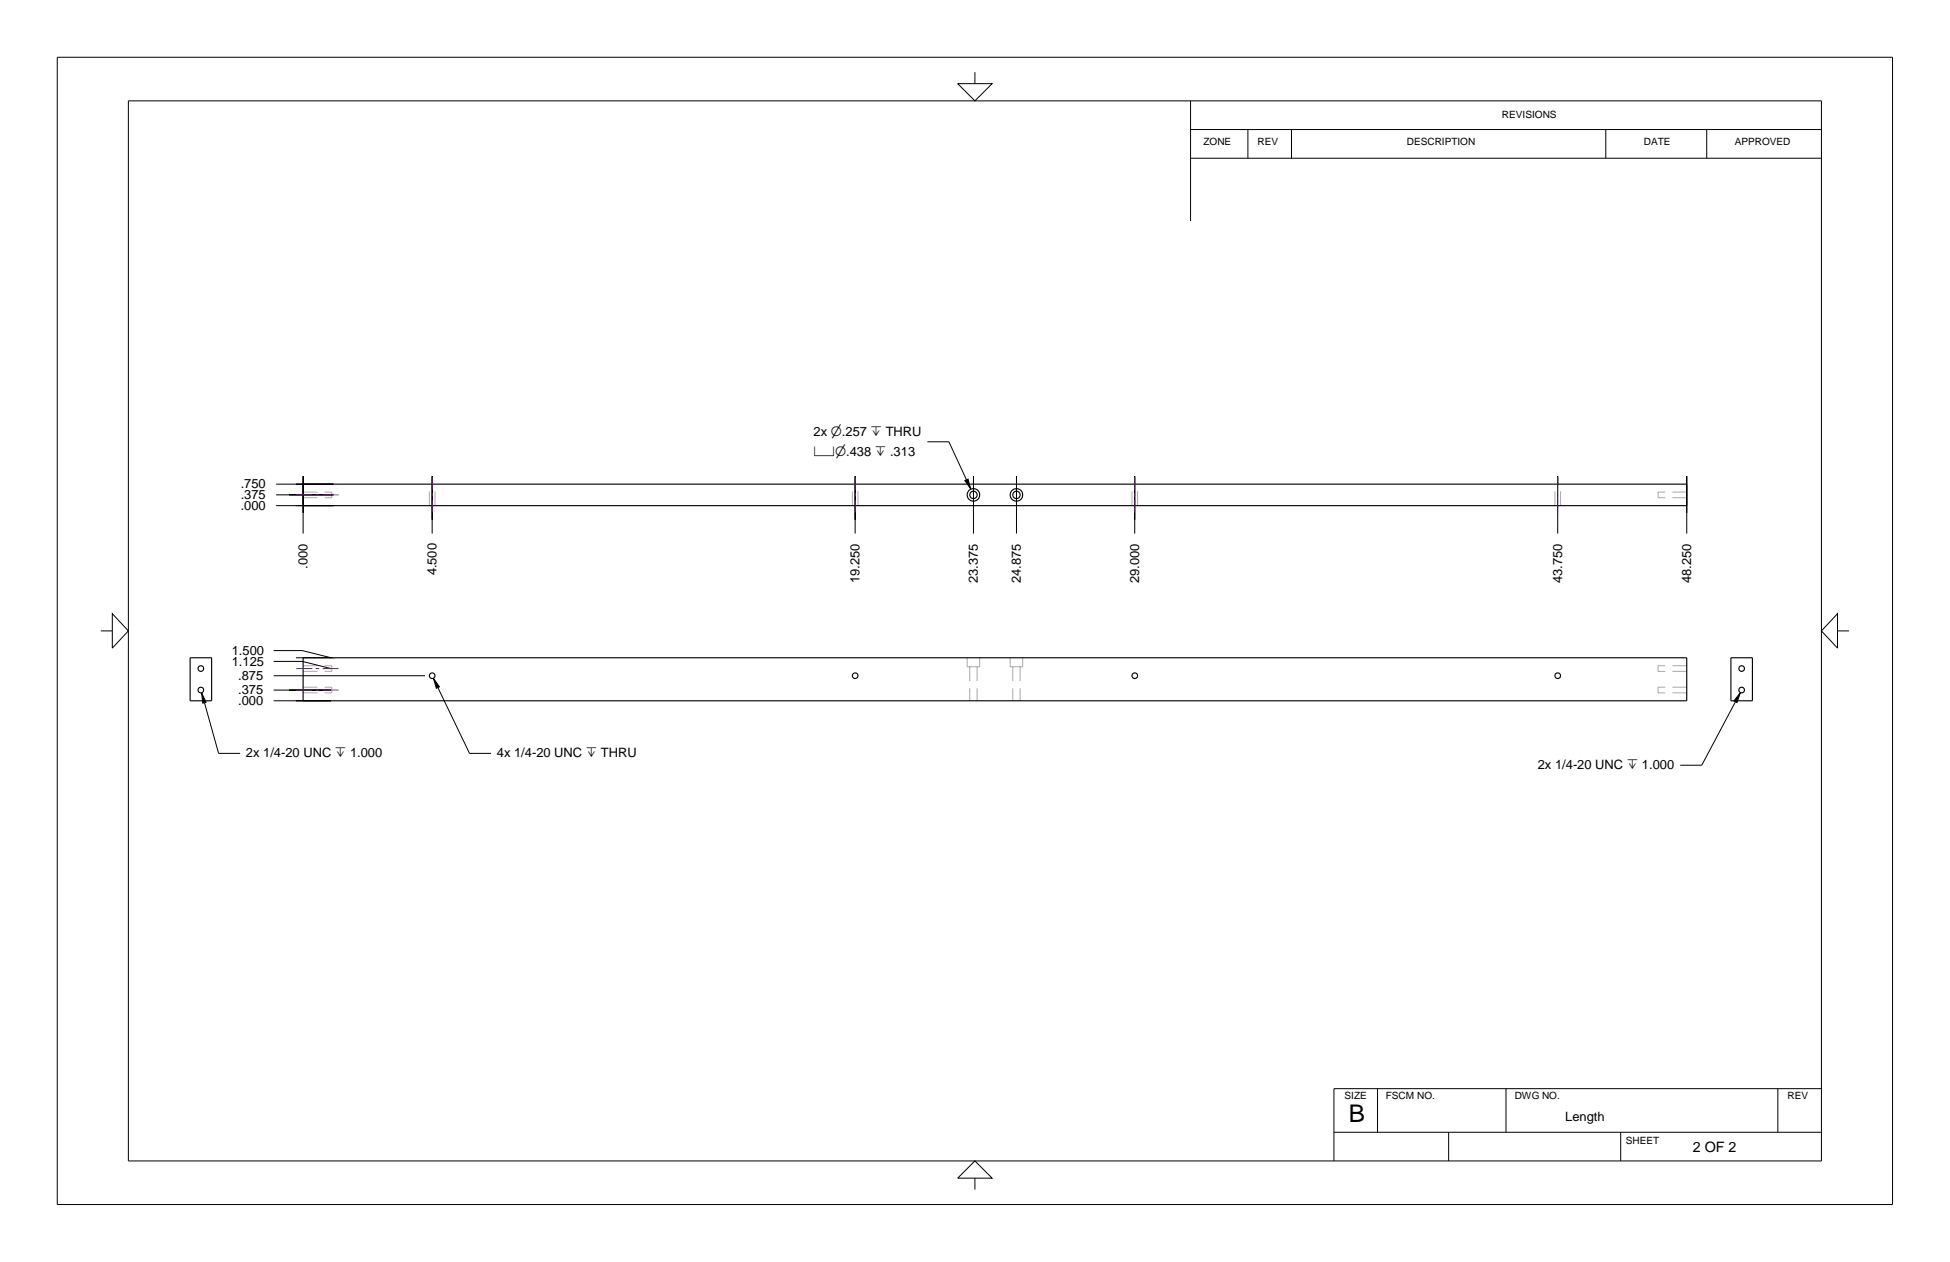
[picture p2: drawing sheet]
<svg xmlns="http://www.w3.org/2000/svg" width="432mm" height="279mm" viewBox="0 0 432 279" stroke-linecap="round" stroke-linejoin="round" font-family="sans-serif">
<g fill="none" stroke="#aaa" stroke-width=".22" stroke-dasharray="3.2 1.6" stroke-linecap="butt">
<path d="M67.1 110.2h6.4M67.1 108.9h6.4M73.5 109.6v-.7M73.5 110.2v-.6M95.1 112v-4.8M96.3 112v-4.8M188.7 112v-4.8M190 112v-4.8M250.7 112v-4.8M251.9 112v-4.8M344.3 112v-4.8M345.6 112v-4.8"/>
<path d="M367.2 108.9v1.3M373.5 110.2h-6.3M373.5 108.9h-6.3M67.1 152.1h6.4M67.1 147.4h6.4M67.1 148.6h6.4M67.1 153.4h6.4M73.5 153.4v-1.3M73.5 148.6v-1.2M214.2 147.6h2.7M214.2 145.6v2M214.7 147.6v7.6"/>
<path d="M216.4 147.6v7.6M216.9 145.6v2M223.7 145.6v2M223.7 147.6h2.8M224.3 147.6v7.6M225.9 147.6v7.6M226.5 145.6v2M367.2 152.8v.6M367.2 152.1v.7M367.2 148v.6M367.2 147.4v.6M373.5 153.4h-6.3"/>
<path d="M373.5 152.1h-6.3M373.5 147.4h-6.3M373.5 148.6h-6.3"/>
</g>
<g fill="none" stroke="#000" stroke-width=".25">
<path d="M67.1 107.2h306.4v4.8h-306.4zM42.1 145.6h4.8v9.6h-4.8zM67.1 145.6h306.4v9.6h-306.4zM383.3 145.6h4.7v9.6h-4.7z"/>
<circle cx="215.5" cy="109.6" r=".82"/>
<circle cx="215.6" cy="109.6" r="1.38"/>
<circle cx="225.1" cy="109.6" r=".82"/>
<circle cx="225.1" cy="109.6" r="1.38"/>
<circle cx="44.5" cy="152.8" r=".62"/>
<circle cx="44.5" cy="148" r=".62"/>
<circle cx="95.7" cy="149.6" r=".62"/>
<circle cx="189.4" cy="149.6" r=".62"/>
<circle cx="251.3" cy="149.6" r=".62"/>
<circle cx="344.9" cy="149.6" r=".62"/>
<circle cx="385.7" cy="152.8" r=".62"/>
<circle cx="385.7" cy="148" r=".62"/>
</g>
<g fill="none" stroke="#000" stroke-width=".22">
<path d="M12.7 12.7h406.4v254h-406.4zM212.1 18.5h7.6l-3.8 3.8zM215.9 16v2.5M28.4 22.3h374.9v234.7h-374.9zM263.6 28.7h139.7M263.6 35h139.7M263.6 22.3v26.6M276.3 28.7v6.3M286 28.7v6.3M355.6 28.7v6.3M377.9 28.7v6.3M205.4 97.8h4.7l3.9 8.4"/>
<path d="M61.2 112h12.7h-8.4M61.2 107.2h12.7h-8.4M61.2 109.6h12.7h-9.9M67.1 113.5v-8.1v12.7M95.7 115.1v-9.7v12.7M189.4 115.1v-9.7v12.7M213.7 106.4l.7-.3 .6 2.2zM215.6 111.1v-5.7v12.7M225.1 111.1v-5.7v12.7M251.3 115.1v-9.7v12.7M344.9 107.3v-1.9v12.7M373.5 113.5v-8.1v12.7"/>
<path d="M22.3 139.7h2.6M24.9 135.9l3.5 3.8-3.5 3.8zM406.9 135.9v7.6l-3.6-3.8zM406.9 139.7h2.5M44.6 153.4l1 2.1-.7 .2zM45.3 155.6l3.1 11.2h4.8M60.6 155.2h12.7h-7.8M60.6 144h6.4l6.3 1.6h-7.8M60.6 146.4h6.4l6.4 1.6M60.6 152.8h12.7h-9.3M60.6 149.6h33.5M96 150.2l1.3 1.9-.7 .3z"/>
<path d="M97 152.2l7 14.6h4.7M384.3 155.3l-7.5 14.1h-4.7M385.4 153.3l-.8 2.2-.6-.3zM215.9 257l3.8 3.8h-7.6zM295.4 250.7h107.9M305 241v9.7M320.8 250.7v6.3M333.5 241v9.7M358.9 250.7v6.3M393.7 241v9.7M403.3 241h-107.9v16M215.9 260.8v2.6"/>
</g>
<g fill="none" stroke="#801196" stroke-width=".22">
<path d="M65.6 109.6h3.6M69.9 109.6h.8M71.4 109.6h3.6M95.7 105.7v2.7M95.7 109.2v.7M95.7 110.7v2.8M189.4 105.7v2.7M189.4 109.2v.7M189.4 110.7v2.8M251.3 105.7v2.7M251.3 109.2v.7M251.3 110.7v2.8"/>
<path d="M344.9 105.7v2.7M344.9 109.2v.7M344.9 110.7v2.8M65.6 152.8h3.6M65.6 148h3.6M69.9 152.8h.8M69.9 148h.8M71.4 152.8h3.6M71.4 148h3.6"/>
</g>
<g fill="#000">
<path d="M385.3 153.4l-1.3 1.8 .7 .3z"/>
<path d="M213.7 106.4l.7-.3 .6 2.2z" fill-rule="evenodd"/>
<path d="M44.7 153.4l.9 2.1-.7 .2z" fill-rule="evenodd"/>
<path d="M96 150.2l1.3 1.9-.7 .3z" fill-rule="evenodd"/>
</g>
<text font-size="5.4" x="298.7" y="248.4">B</text>
<text font-size="3.2" x="374.8" y="255.1">2 OF 2</text>
<g font-size="2.9">
<text x="180.2" y="96.6">2x n.257 x THRU</text>
<text x="180.2" y="100.9">vn.438 x .313</text>
<text x="53.3" y="112.9">.000</text>
<text x="53.3" y="110.5">.375</text>
<text x="53.3" y="108.1">.750</text>
<text x="68.1" y="126" transform="rotate(-90 68.1 126)">.000</text>
<text x="96.6" y="127.4" transform="rotate(-90 96.6 127.4)">4.500</text>
<text x="190.3" y="129.2" transform="rotate(-90 190.3 129.2)">19.250</text>
<text x="216.5" y="129.2" transform="rotate(-90 216.5 129.2)">23.375</text>
<text x="226" y="129.2" transform="rotate(-90 226 129.2)">24.875</text>
<text x="252.2" y="129.2" transform="rotate(-90 252.2 129.2)">29.000</text>
<text x="345.9" y="129.2" transform="rotate(-90 345.9 129.2)">43.750</text>
<text x="374.5" y="129.2" transform="rotate(-90 374.5 129.2)">48.250</text>
<text x="51.3" y="147.4">1.125</text>
<text x="51.3" y="145">1.500</text>
<text x="52.7" y="153.7">.375</text>
<text x="52.7" y="150.6">.875</text>
<text x="52.7" y="156.1">.000</text>
<text x="54.5" y="167.7">2x 1/4-20 UNC x 1.000</text>
<text x="110" y="167.7">4x 1/4-20 UNC x THRU</text>
<text x="340.5" y="170.3">2x 1/4-20 UNC x 1.000</text>
</g>
<text font-size="2.8" x="346.6" y="248.1">Length</text>
<g font-size="2.2">
<text x="332.6" y="26">REVISIONS</text>
<text x="266.5" y="32.2">ZONE</text>
<text x="278.5" y="32.2">REV</text>
<text x="311.6" y="32.2">DESCRIPTION</text>
<text x="364" y="32.2">DATE</text>
<text x="384.2" y="32.2">APPROVED</text>
<text x="297.7" y="243.4">SIZE</text>
<text x="306.9" y="243.4">FSCM NO.</text>
<text x="335.4" y="243.4">DWG NO.</text>
<text x="395.8" y="243.4">REV</text>
<text x="360" y="253.2">SHEET</text>
</g>
</svg>
